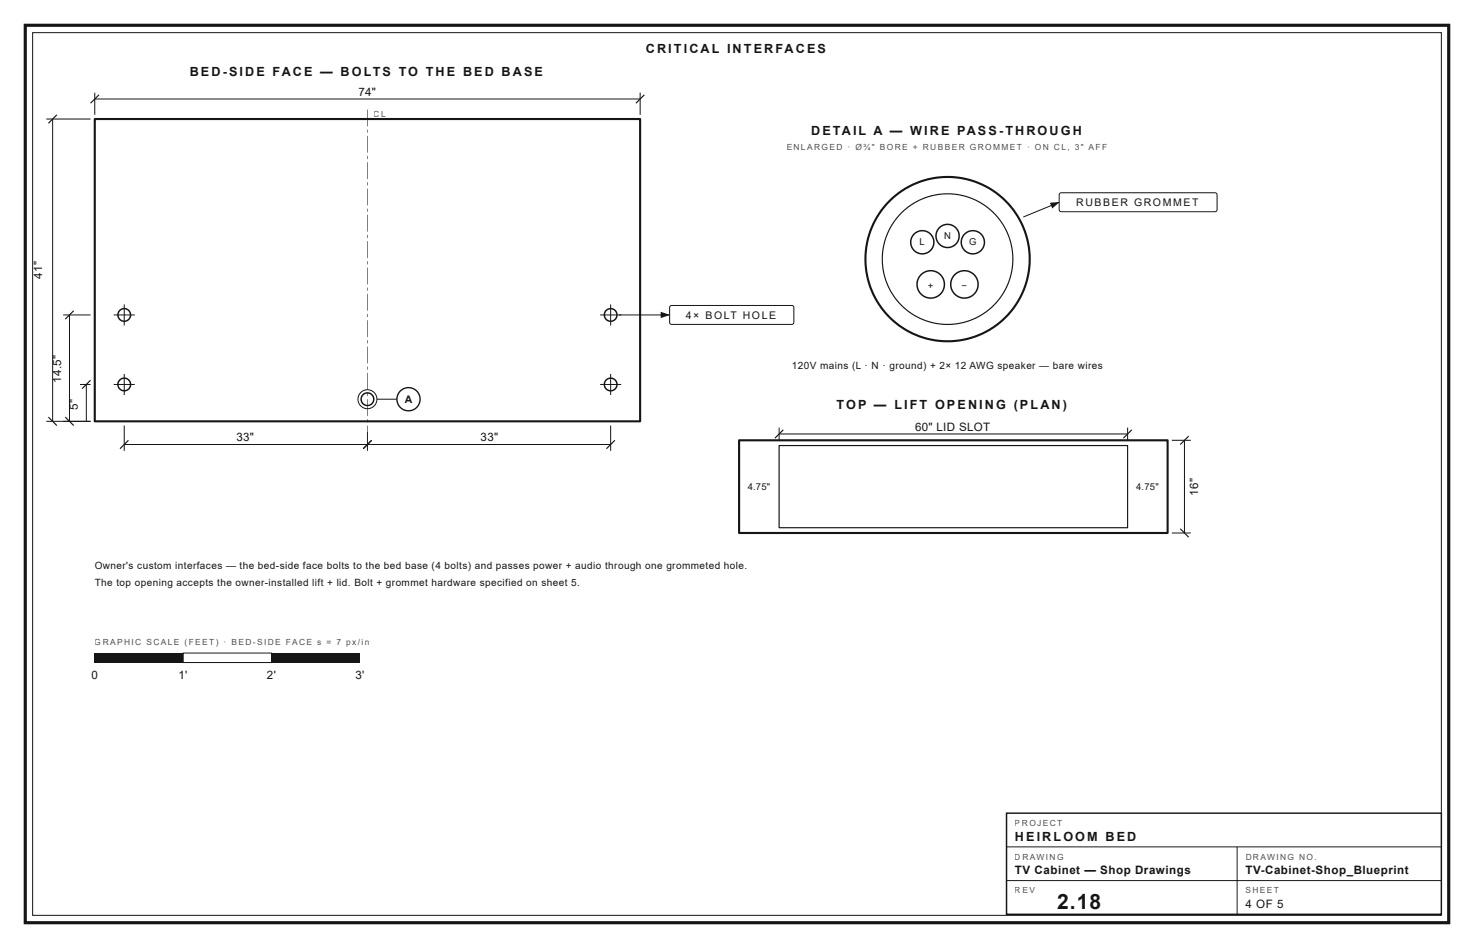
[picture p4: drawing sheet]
<svg xmlns="http://www.w3.org/2000/svg" width="356mm" height="229mm" viewBox="0 0 356 229" stroke-linecap="round" stroke-linejoin="round" font-family="sans-serif">
<path d="M6.1 6.1h343.4v216.4h-343.4z" fill="none" stroke="#11161d" stroke-width=".76" stroke-linecap="butt"/>
<path d="M7.9 7.9h339.8v212.8h-339.8z" fill="none" stroke="#11161d" stroke-width=".24"/>
<path d="M22.9 28.7h131.5v72.9h-131.5z" fill="none" stroke="#11161d" stroke-width=".51"/>
<path d="M88.6 26.4h.1v4.1h-.1zM88.6 31.2h.1v.8h-.1zM88.6 32.8h.1v4h-.1zM88.6 37.6h.1v.8h-.1zM88.6 39.1h.1v4.1h-.1zM88.6 43.9h.1v.8h-.1zM88.6 45.5h.1v4h-.1zM88.6 50.3h.1v.8h-.1zM88.6 51.8h.1v4.1h-.1zM88.6 56.6h.1v.8h-.1zM88.6 58.2h.1v4h-.1zM88.6 63h.1v.8h-.1zM88.6 64.5h.1v4.1h-.1zM88.6 69.3h.1v.8h-.1zM88.6 70.9h.1v4h-.1zM88.6 75.7h.1v.8h-.1zM88.6 77.2h.1v4.1h-.1zM88.6 82h.1v.8h-.1zM88.6 83.6h.1v4h-.1zM88.6 88.4h.1v.8h-.1zM88.6 89.9h.1v4.1h-.1zM88.6 94.7h.1v.8h-.1zM88.6 96.3h.1v4h-.1zM88.6 101.1h.1v.8h-.1zM88.6 102.6h.1v1.5h-.1z" fill="#11161d"/>
<g fill="none" stroke="#11161d" stroke-width=".36">
<circle cx="30" cy="75.9" r="1.52"/>
<circle cx="147.3" cy="75.9" r="1.52"/>
<circle cx="30" cy="92.7" r="1.52"/>
<circle cx="88.6" cy="96.3" r="1.52"/>
<circle cx="147.3" cy="92.7" r="1.52"/>
</g>
<g fill="none" stroke="#11161d" stroke-width=".24">
<path d="M27.4 75.9h5.1M30 73.4v5.1M144.8 75.9h5.1M147.3 73.4v5.1M27.4 92.7h5.1M30 90.2v5M144.8 92.7h5.1M147.3 90.2v5"/>
<circle cx="88.6" cy="96.3" r="2.29"/>
</g>
<circle cx="98.6" cy="96.3" r="2.79" fill="#fff"/>
<circle cx="98.6" cy="96.3" r="2.79" fill="none" stroke="#11161d" stroke-width=".33"/>
<g fill="none" stroke="#11161d" stroke-width=".24">
<path d="M11.2 28.7h10.6M12.7 28.7v72.9M22.9 22.4v5.3M22.9 23.9h131.5M154.4 22.4v5.3M15.2 75.9h6.6M16.8 75.9v25.7M149.4 75.9h12.1M19.3 92.7h2.5M20.8 92.7v8.9M90.9 96.3h4.9M11.2 101.6h10.6"/>
<path d="M30 102.6v6.1M30 107.2h117.3M88.6 104.1v4.6M147.3 102.6v6.1"/>
</g>
<path d="M13.7 27.7l-2 2M23.9 22.9l-2.1 2M155.4 22.9l-2 2M17.8 74.9l-2.1 2.1M21.8 91.7l-2 2M11.7 100.6l2 2M15.7 100.6l2.1 2M31 106.2l-2 2M89.7 106.2l-2.1 2M148.3 106.2l-2 2" fill="none" stroke="#11161d" stroke-width=".28"/>
<path d="M159.4 75.2l2.3 .7-2.3 .8z" fill="#11161d"/>
<path d="M161.7 73.8l.4-.1h29l.4 .5v3.6l-.5 .4h-29l-.5-.5v-3.5z" fill="#fff"/>
<path d="M255.5 48.8l-8.6 3.5M161.7 73.8l.4-.1h29l.4 .5v3.6l-.5 .4h-29l-.5-.5v-3.5z" fill="none" stroke="#11161d" stroke-width=".24"/>
<circle cx="228.6" cy="62.5" r="19.8" fill="none" stroke="#11161d" stroke-width=".51"/>
<circle cx="228.6" cy="62.5" r="15.7" fill="none" stroke="#11161d" stroke-width=".28"/>
<g fill="none" stroke="#11161d" stroke-width=".36">
<circle cx="222.5" cy="58.4" r="2.79"/>
<circle cx="228.6" cy="56.9" r="2.79"/>
<circle cx="234.7" cy="58.4" r="2.79"/>
<circle cx="224.5" cy="68.6" r="3.3"/>
<circle cx="232.7" cy="68.6" r="3.3"/>
</g>
<path d="M253.2 48.9l2.4-.2-1.8 1.6z" fill="#11161d"/>
<path d="M255.7 46.6l.3-.1h37.2l.4 .5v3.6l-.5 .5-37.2-.1-.4-.5v-3.5z" fill="#fff"/>
<path d="M255.7 46.6l.3-.1h37.2l.4 .5v3.6l-.5 .5-37.2-.1-.4-.5v-3.5zM188 103.1v3.1M188 104.6h84M272 103.1v3.1M282.7 106.2h4.6M285.7 106.2v22.3M282.7 128.5h4.6" fill="none" stroke="#11161d" stroke-width=".24"/>
<path d="M178.3 106.2h103.4v22.3h-103.4z" fill="none" stroke="#11161d" stroke-width=".51"/>
<path d="M188 107.4h84v19.9h-84zM189 103.6l-2.1 2.1M273 103.6l-2 2.1M286.8 105.2l-2.1 2M284.7 127.5l2.1 2" fill="none" stroke="#11161d" stroke-width=".28"/>
<path d="M22.9 157.5h21.3v2.3h-21.3z" fill="#11161d"/>
<path d="M44.2 157.5h21.3v2.3h-21.3z" fill="none" stroke="#11161d" stroke-width=".24"/>
<path d="M65.5 157.5h21.4v2.3h-21.4z" fill="#11161d"/>
<path d="M242.8 196.1h104.9v24.4h-104.9z" fill="#fff"/>
<path d="M242.8 196.1h104.9v24.4h-104.9z" fill="none" stroke="#11161d" stroke-width=".36"/>
<path d="M242.8 204.2h104.9M242.8 212.3h104.9M298.4 204.2v16.3" fill="none" stroke="#11161d" stroke-width=".24"/>
<text font-size="5.1" fill="#11161d" x="255" y="219.2">2.18</text>
<g font-size="3" fill="#11161d">
<text x="155.8" y="12.7">CRITICAL INTERFACES</text>
<text x="45.8" y="18.3">BED-SIDE FACE — BOLTS TO THE BED BASE</text>
<text x="195.7" y="32.5">DETAIL A — WIRE PASS-THROUGH</text>
<text x="201.8" y="98.5">TOP — LIFT OPENING (PLAN)</text>
<text x="244.9" y="202.7">HEIRLOOM BED</text>
</g>
<g font-size="2.8" fill="#11161d">
<text x="86.5" y="23.1">74&quot;</text>
<text x="10.2" y="67.2" transform="rotate(-90 10.2 67.2)">41&quot;</text>
<text x="14.7" y="92.3" transform="rotate(-90 14.7 92.3)">14.5&quot;</text>
<text x="18.8" y="98.9" transform="rotate(-90 18.8 98.9)">5&quot;</text>
<text x="57" y="106.4">33&quot;</text>
<text x="115.9" y="106.4">33&quot;</text>
<text x="220.8" y="103.9">60&quot; LID SLOT</text>
<text x="289.1" y="119.5" transform="rotate(-90 289.1 119.5)">16&quot;</text>
<text x="22" y="163.8">0</text>
<text x="43.1" y="163.8">1'</text>
<text x="64.4" y="163.8">2'</text>
<text x="85.7" y="163.8">3'</text>
<text x="244.9" y="210.8">TV Cabinet — Shop Drawings</text>
<text x="300.5" y="210.8">TV-Cabinet-Shop_Blueprint</text>
<text x="300.5" y="218.9">4 OF 5</text>
</g>
<g font-size="2.5" fill="#11161d">
<text x="259.6" y="49.8">RUBBER GROMMET</text>
<text x="165.4" y="77">4× BOLT HOLE</text>
<text x="97.6" y="97.3">A</text>
</g>
<g font-size="2.4" fill="#11161d">
<text x="191" y="88.9">120V mains (L · N · ground) + 2× 12 AWG speaker — bare wires</text>
<text x="22.9" y="137.2">Owner's custom interfaces — the bed-side face bolts to the bed base (4 bolts) and passes power + audio through one grommeted hole.</text>
<text x="22.9" y="141.2">The top opening accepts the owner-installed lift + lid. Bolt + grommet hardware specified on sheet 5.</text>
</g>
<g font-size="2.3" fill="#11161d">
<text x="221.8" y="59.2">L</text>
<text x="227.7" y="57.7">N</text>
<text x="233.8" y="59.2">G</text>
<text x="223.8" y="69.6">+</text>
<text x="232" y="69.6">−</text>
<text x="180.4" y="118.1">4.75&quot;</text>
<text x="274.1" y="118.1">4.75&quot;</text>
</g>
<g font-size="2" fill="#11161d">
<text x="90.2" y="28.2">CL</text>
<text x="189.8" y="36.1">ENLARGED · Ø¾&quot; BORE + RUBBER GROMMET · ON CL, 3&quot; AFF</text>
<text x="22.9" y="155.4">GRAPHIC SCALE (FEET) · BED-SIDE FACE s = 7 px/in</text>
<text x="244.9" y="199.1">PROJECT</text>
<text x="244.9" y="207.3">DRAWING</text>
<text x="300.5" y="207.3">DRAWING NO.</text>
<text x="244.9" y="215.4">REV</text>
<text x="300.5" y="215.4">SHEET</text>
</g>
</svg>
